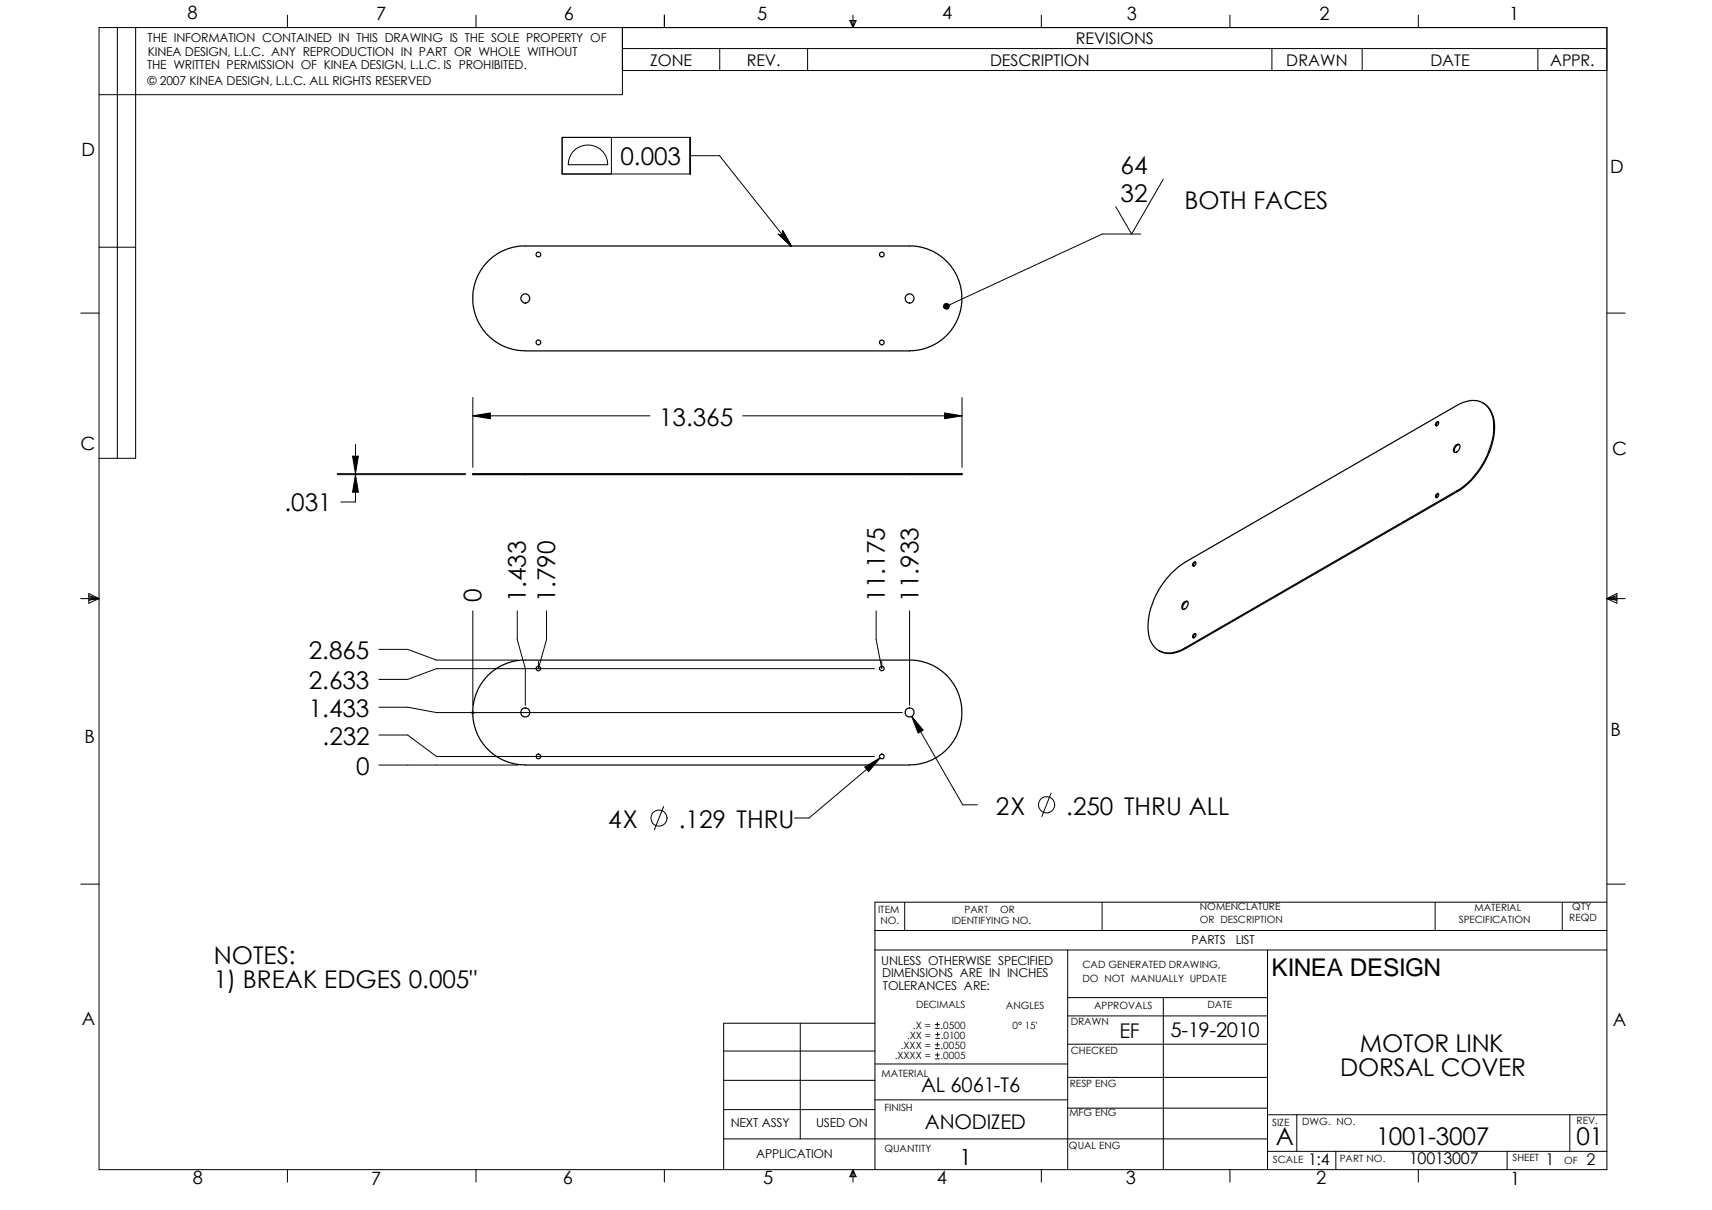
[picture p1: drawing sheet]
<svg xmlns="http://www.w3.org/2000/svg" width="297mm" height="210mm" viewBox="0 0 297 210" stroke-linecap="round" stroke-linejoin="round" font-family="sans-serif">
<g fill="none" stroke="#000" stroke-width=".17">
<path d="M17.2 4.8h261.6v198.1h-261.6zM20.4 4.8v74.7M23.5 4.8v74.7h-6.3M49.9 2.6v2.2M82.6 2.6v2.2M108 4.8v11.6h-90.8M108 12.2h170.8M108 8.4h170.8M115.3 2.6v2.2M124.9 8.4v3.8M140.1 8.4v3.8M147.4 3.6h1.1l-.5 1.2z"/>
<path d="M147.7 3.6l.3 1.2M148 2.6v2.2M148.2 3.6l-.2 1.2M180.7 2.6v2.2M213.4 2.6v2.2M220.7 8.4v3.8M236.3 8.4v3.8M246.1 2.6v2.2M266.8 8.4v3.8M97.5 23.8h22.3v6.4h-22.3zM99.3 26.4a3.5 3.5 0 0 1 3.8-1.1 3.5 3.5 0 0 1 2.3 3.3h-6.8l.3-1.5zM106.1 23.8v6.4"/>
<path d="M119.8 27h5l12.5 15.7M135.8 40l1.5 2.7zM201.8 31.1l-5.5 9.5-2.7-4.7M14 54.3h3.2M17.2 42.9h6.3M135 40.6l2.3 2.1zM135.1 40.7l2.2 2zM135.3 40.8h.2l1.8 1.9zM135.5 40.8l.1-.1 1.7 2zM135.6 40.7l.2-.1 1.5 2.1zM135.8 40.5l1.5 2.2-1.5-2.1zM135.8 40.3l1.5 2.4-1.5-2.2z"/>
<path d="M135.8 40.1l1.5 2.6zM163.8 52.8a.51 .51 0 0 1 .8 0 .51 .51 0 0 1-.1 .8 .51 .51 0 0 1-.8-.3l.5-.2-.5 .2zM197.9 40.6h-6.6l-27.1 12.5M278.8 54.3h3.2M61.2 79.1h1l-.5 3.1zM61.7 77.1v5.1M82 72.1l3.1-.5v1zM82 69v12.1M82 72.1h30.8M128.9 72.1h38M163.9 71.6l3 .5-3 .5zM166.9 69v12.1"/>
<path d="M58.5 82.2h22.3M58.5 82.3h22.3M61.7 82.3l.5 3.1h-1zM61.7 82.3v4.8h-2.6M14 103.8h3.2M15.4 103.5l1.8 .3M15.4 103.3l1.8 .5M15.4 103l1.8 .8-1.8 .8zM17.2 103.8l-1.8 .3M65.7 112.6h5l5 1.9h14.2M82 106v16.3M89.7 106v5l1.4 5v6.3"/>
<path d="M94.8 106v5l-1.4 5v-1.3M151.7 116h-76l-5 1.9h-5M152 106v5l1 5v-1.3M157.8 106v16.3M278.8 103.8h3.2M278.8 103.8l1.7-.8v1.6zM278.8 103.8l1.7 .3M280.5 103.3l-1.7 .5M280.5 103.5l-1.7 .3M65.7 122.7h5l5 .9h80.8M65.7 132.7h24.2M65.7 127.5h5l5 3.7h76"/>
<path d="M81.9 123.5l.3 .3M82 123.5v.3M82.2 123.5l-.3 .3M115.1 139.9l-1.6 4M150 133.1l2.7-1.6-2 2.4zM152.7 131.5l-12.3 10.4h-2.6M158.2 124.3l2 2.4-.9 .5zM158.2 124.3l8.8 15.3h2.6M182.4 137.6l-1.6 4M14 153.4h3.2M157 156.5v4.9M191.2 156.5v4.9"/>
<path d="M249 156.5v4.9M271.1 156.5v4.9M278.8 153.4h3.2M278.8 156.5h-127v46.4M138.8 177.5v20.1M151.8 161.4h127M151.8 177.5h-26.2v25.4M151.8 164.8h127M162.3 178.4h.7M162.3 177.7h.7M162.3 179.5h.7M162.6 177.4v.7"/>
<path d="M162.7 179.1v.7M185.2 173.1h34.7M185.2 176.2h34.7M185.2 164.8v38.1M201.8 173.1v29.8M219.9 164.8v38.1M125.6 192.5h26.2M125.6 187.4h26.2M125.6 182.3h26.2M125.6 197.6h94.3M151.8 184.6h33.4M151.8 190.8h33.4"/>
<path d="M162.3 183.7h.7M162.3 183h.7M162.3 181.9h.7M162.3 181.2h.7M162.3 180.1h.7M162.6 180.9v.7M162.6 182.7v.6M185.2 181.1h34.7M185.2 186.9h34.7M185.2 192.2h34.7M219.9 193.4h58.9M219.9 199.7h58.9"/>
<path d="M225 193.4v6.3M231.8 199.7v3.2M261.5 199.7v3.2M272.4 193.4v6.3M49.9 202.9v2.2M82.6 202.9v2.2M115.3 202.9v2.2M148 202.9v2.2M148 202.9l.2 1.2M148 202.9l-.3 1.2M148 202.9l.5 1.2h-1.1zM180.7 202.9v2.2"/>
<path d="M213.4 202.9v2.2M246.1 202.9v2.2"/>
<circle cx="181.6" cy="139.6" r="1.43"/>
<circle cx="114.3" cy="141.9" r="1.4"/>
</g>
<g fill="none" stroke="#000" stroke-width=".21">
<path d="M93.1 59.1l.3-.1 .3 .1 .1 .1v.4a.42 .42 0 0 1-.6 .1 .42 .42 0 0 1-.1-.6zM93.1 43.9l.3-.2 .3 .2 .1 .1v.3a.42 .42 0 0 1-.6 .2 .42 .42 0 0 1-.1-.6zM152.7 43.9a.42 .42 0 0 1 .6 .1 .42 .42 0 0 1-.1 .6 .42 .42 0 0 1-.6-.3v-.3zM152.7 59.1a.42 .42 0 0 1 .6 .1 .42 .42 0 0 1-.1 .6 .42 .42 0 0 1-.6-.2v-.4zM91.1 60.8l-2.1-.2-1.6-.5-1.3-.7-1.4-1.2-.8-.9-1-1.5-.6-1.6-.3-1.7v-1.5l.3-1.7 .6-1.5 1-1.6 1.2-1.3 1.3-.9 1.9-.9 1.6-.4h69.1l1.7 .4 1.1 .5 1.5 .9 .9 .8 .9 .9 .9 1.6 .5 1.1 .3 1.6 .1 2-.3 1.7-.6 1.6-.9 1.5-1.3 1.3-1.2 .9-1.9 .9-1.7 .4-67.9 .1M249.3 73.2h.3a.42 .42 0 0 1-.1 .4 .42 .42 0 0 1-.4 .2v-.4zM249.6 73.2l-.3 .2-.1 .5M252.6 77.3a.42 .42 0 0 1 .4-.3 .42 .42 0 0 1 .3 .3l-.2 .8-.5 .4a.55 .55 0 0 1-.5-.5 .55 .55 0 0 1 .3-.5zM253.2 77.1a.98 .98 0 0 0-.8 1.4M257.3 69.9a4.3 4.3 0 0 1 2 4.2 14.3 14.3 0 0 1-6.4 11.2M82 82.2h84.9v.1h-84.9zM91.1 82.2v.1"/>
<path d="M157.8 82.2v.1M207.1 97.6l.2-.1a.39 .39 0 0 1 .1 .5 .39 .39 0 0 1-.5 .1zM207.5 97.5l-.4 .3v.4M249.1 85.9l.4-.3a.38 .38 0 0 1 0 .5 .38 .38 0 0 1-.4 .1zM249.6 85.7l-.4 .4v.2M252.7 85.2a13.9 13.9 0 0 0 6.5-11.8 3.7 3.7 0 0 0-4-3.9 6.7 6.7 0 0 0-2.5 .9l-47.1 27.1a13.9 13.9 0 0 0-6.4 11.9 3.6 3.6 0 0 0 5.1 3.6l1.3-.6M252.7 85.2l-47.1 27.2M252.7 85.2l.2 .1M252.9 85.3l-47.2 27.2M205.4 104.5l.4-.2a.55 .55 0 0 1 .4 .4 .55 .55 0 0 1-.3 .6l-.1 .2a.43 .43 0 0 1-.7 .1v-.7zM205.6 112.4l.1 .1M205.7 112.5a4.4 4.4 0 0 1-4.7 .4"/>
<path d="M206.1 104.4a1.02 1.02 0 0 0-.8 1.3M207.1 110l.2-.1a.39 .39 0 0 1 .1 .5 .39 .39 0 0 1-.5 .2zM207.5 110l-.4 .2v.5M157.8 132.7l2.1-.2 1.6-.6 1.3-.7 1.4-1.2 .9-.9 .9-1.5 .6-1.6 .3-1.6v-1.6l-.3-1.6-.6-1.6-.9-1.5-1.3-1.3-1.2-1-1.9-.9-1.7-.3h-69.1l-1.6 .3-1.2 .5-1.5 .9-.9 .8-.8 1-1 1.5-.4 1.1-.4 1.7-.1 2 .3 1.6 .6 1.6 1 1.5 1.2 1.3 1.3 1 1.9 .8 1.6 .4 67.9 .1"/>
<circle cx="91.1" cy="51.8" r=".79"/>
<circle cx="157.8" cy="51.8" r=".79"/>
<circle cx="93.4" cy="116" r=".39"/>
<circle cx="153" cy="116" r=".39"/>
<circle cx="91.1" cy="123.6" r=".79"/>
<circle cx="93.4" cy="131.2" r=".41"/>
<circle cx="153" cy="131.2" r=".41"/>
<circle cx="157.8" cy="123.6" r=".79"/>
</g>
<g fill="#000">
<path d="M135 40.6l2.3 2.1zM135.1 40.7l2.2 2zM135.3 40.8h.2l1.8 1.9zM135.5 40.8l.1-.1 1.7 2zM135.6 40.7l.2-.1 1.5 2.1zM135.8 40.5l1.5 2.2-1.5-2.1zM135.8 40.3l1.5 2.4-1.5-2.2zM135.8 40.1l1.5 2.6zM135.8 40l1.5 2.7zM82 72.1l3.1-.5v1zM163.9 71.6l3 .5-3 .5zM61.2 79.1h1l-.5 3.1z"/>
<path d="M61.7 82.3l.5 3.1h-1zM150 133.1l2.7-1.6-2 2.4zM158.2 124.3l2 2.4-.9 .5z"/>
<path d="M163.8 52.8a.51 .51 0 0 1 .8 0 .51 .51 0 0 1-.1 .8 .51 .51 0 0 1-.8-.3l.5-.2-.5 .2z" fill-rule="evenodd"/>
</g>
<g font-size="4.2">
<text x="107.7" y="28.7">0.003</text>
<text x="194.4" y="30.2">64</text>
<text x="194.4" y="35">32</text>
<text x="205.5" y="36.2">BOTH FACES</text>
<text x="114.4" y="73.8">13.365</text>
<text x="49.4" y="88.7">.031</text>
<text x="83.6" y="104.4" transform="rotate(-90 83.6 104.4)">0</text>
<text x="91.2" y="104.4" transform="rotate(-90 91.2 104.4)">1.433</text>
<text x="96.3" y="104.4" transform="rotate(-90 96.3 104.4)">1.790</text>
<text x="153.5" y="104.4" transform="rotate(-90 153.5 104.4)">11.175</text>
<text x="159.3" y="104.4" transform="rotate(-90 159.3 104.4)">11.933</text>
<text x="53.6" y="119.5">2.633</text>
<text x="53.6" y="114.3">2.865</text>
<text x="53.6" y="124.3">1.433</text>
<text x="56" y="129.2">.232</text>
<text x="61.8" y="134.4">0</text>
<text x="105.5" y="143.6">4X</text>
<text x="117.8" y="143.6">.129 THRU</text>
<text x="172.8" y="141.3">2X</text>
<text x="185" y="141.3">.250 THRU ALL</text>
<text x="37.1" y="167.2">NOTES:</text>
<text x="37.1" y="171.4">1) BREAK EDGES 0.005&quot;</text>
<text x="220.6" y="169.3">KINEA DESIGN</text>
<text x="236" y="182.5">MOTOR LINK</text>
<text x="232.5" y="186.7">DORSAL COVER</text>
<text x="221.4" y="198.7">A</text>
<text x="238.8" y="198.6">1001-3007</text>
<text x="273.5" y="198.7">01</text>
</g>
<text font-size="3.9" x="166.5" y="202.1">1</text>
<g font-size="3.5">
<text x="203.1" y="179.8">5-19-2010</text>
<text x="194.2" y="180.1">EF</text>
<text x="159.8" y="189.5">AL 6061-T6</text>
<text x="160.5" y="195.8">ANODIZED</text>
</g>
<g font-size="3.2">
<text x="32.5" y="3.3">8</text>
<text x="65.3" y="3.4">7</text>
<text x="97.8" y="3.4">6</text>
<text x="131.4" y="3.4">5</text>
<text x="163.4" y="3.3">4</text>
<text x="195.5" y="3.4">3</text>
<text x="228.9" y="3.6">2</text>
<text x="261.8" y="3.6">1</text>
<text x="14.1" y="27.1">D</text>
<text x="279.4" y="29.9">D</text>
<text x="14" y="78">C</text>
<text x="279.7" y="78.9">C</text>
<text x="14.6" y="128.9">B</text>
<text x="279.4" y="127.7">B</text>
<text x="14.2" y="177.8">A</text>
<text x="279.8" y="178">A</text>
<text x="33.5" y="205.4">8</text>
<text x="64.4" y="205.5">7</text>
<text x="97.7" y="205.4">6</text>
<text x="132.4" y="205.4">5</text>
<text x="162.6" y="205.4">4</text>
<text x="195.4" y="205.3">3</text>
<text x="228.4" y="205.4">2</text>
<text x="262" y="205.5">1</text>
</g>
<g font-size="2.8">
<text x="112.8" y="11.4">ZONE</text>
<text x="129.6" y="11.4">REV.</text>
<text x="171.8" y="11.4">DESCRIPTION</text>
<text x="186.7" y="7.7">REVISIONS</text>
<text x="223.2" y="11.4">DRAWN</text>
<text x="248.2" y="11.4">DATE</text>
<text x="268.9" y="11.4">APPR.</text>
<text x="227" y="202.1">1:4</text>
<text x="244.5" y="201.9">10013007</text>
<text x="268.2" y="202.1">1</text>
<text x="275.2" y="202.1">2</text>
</g>
<g font-size="2.1">
<text x="25.5" y="11.9">THE WRITTEN PERMISSION OF KINEA DESIGN, L.L.C. IS PROHIBITED.</text>
<text x="25.6" y="7.2">THE INFORMATION CONTAINED IN THIS DRAWING IS THE SOLE PROPERTY OF</text>
<text x="25.7" y="9.7">KINEA DESIGN, L.L.C. ANY REPRODUCTION IN PART OR WHOLE WITHOUT</text>
<text x="25.6" y="14.8">© 2007 KINEA DESIGN, L.L.C. ALL RIGHTS RESERVED</text>
<text x="152.9" y="167.3">UNLESS OTHERWISE SPECIFIED</text>
<text x="206.7" y="163.8">PARTS</text>
<text x="214.4" y="163.8">LIST</text>
<text x="153.1" y="169.5">DIMENSIONS ARE IN INCHES</text>
<text x="153.2" y="171.7">TOLERANCES ARE:</text>
<text x="126.8" y="195.5">NEXT ASSY</text>
<text x="141.6" y="195.5">USED ON</text>
<text x="131.2" y="200.8">APPLICATION</text>
</g>
<g font-size="1.7">
<text x="152.4" y="158.4">ITEM</text>
<text x="152.8" y="160.4">NO.</text>
<text x="165.1" y="160.3">IDENTIFYING NO.</text>
<text x="167.3" y="158.3">PART</text>
<text x="173.5" y="158.3">OR</text>
<text x="208.1" y="160.1">OR DESCRIPTION</text>
<text x="208.2" y="157.9">NOMENCLATURE</text>
<text x="253.1" y="160.1">SPECIFICATION</text>
<text x="255.8" y="158">MATERIAL</text>
<text x="272.3" y="159.9">REQD</text>
<text x="272.8" y="157.9">QTY</text>
<text x="187.8" y="167.9">CAD GENERATED DRAWING,</text>
<text x="187.8" y="170.4">DO NOT MANUALLY UPDATE</text>
<text x="158.4" y="178.4">.X =</text>
<text x="159" y="174.9">DECIMALS</text>
<text x="163.2" y="178.4">.0500</text>
<text x="174.5" y="175">ANGLES</text>
<text x="175.7" y="178.5">0° 15'</text>
<text x="185.8" y="177.8">DRAWN</text>
<text x="189.8" y="175.1">APPROVALS</text>
<text x="209.5" y="174.9">DATE</text>
<text x="155.2" y="183.7">.XXXX =</text>
<text x="156.3" y="181.9">.XXX =</text>
<text x="157.4" y="180.2">.XX =</text>
<text x="163.2" y="183.7">.0005</text>
<text x="163.2" y="181.9">.0050</text>
<text x="163.2" y="180.2">.0100</text>
<text x="185.8" y="182.9">CHECKED</text>
<text x="152.9" y="186.8">MATERIAL</text>
<text x="185.6" y="188.6">RESP ENG</text>
<text x="153.5" y="192.7">FINISH</text>
<text x="185.5" y="193.7">MFG ENG</text>
<text x="220.7" y="195.3">SIZE</text>
<text x="225.9" y="195.1">DWG. NO.</text>
<text x="273.6" y="194.9">REV.</text>
<text x="153.5" y="199.8">QUANTITY</text>
<text x="185.5" y="199.3">QUAL ENG</text>
<text x="220.8" y="201.7">SCALE</text>
<text x="232.4" y="201.5">PART NO.</text>
<text x="262.4" y="201.5">SHEET</text>
<text x="271.4" y="201.9">OF</text>
</g>
</svg>
